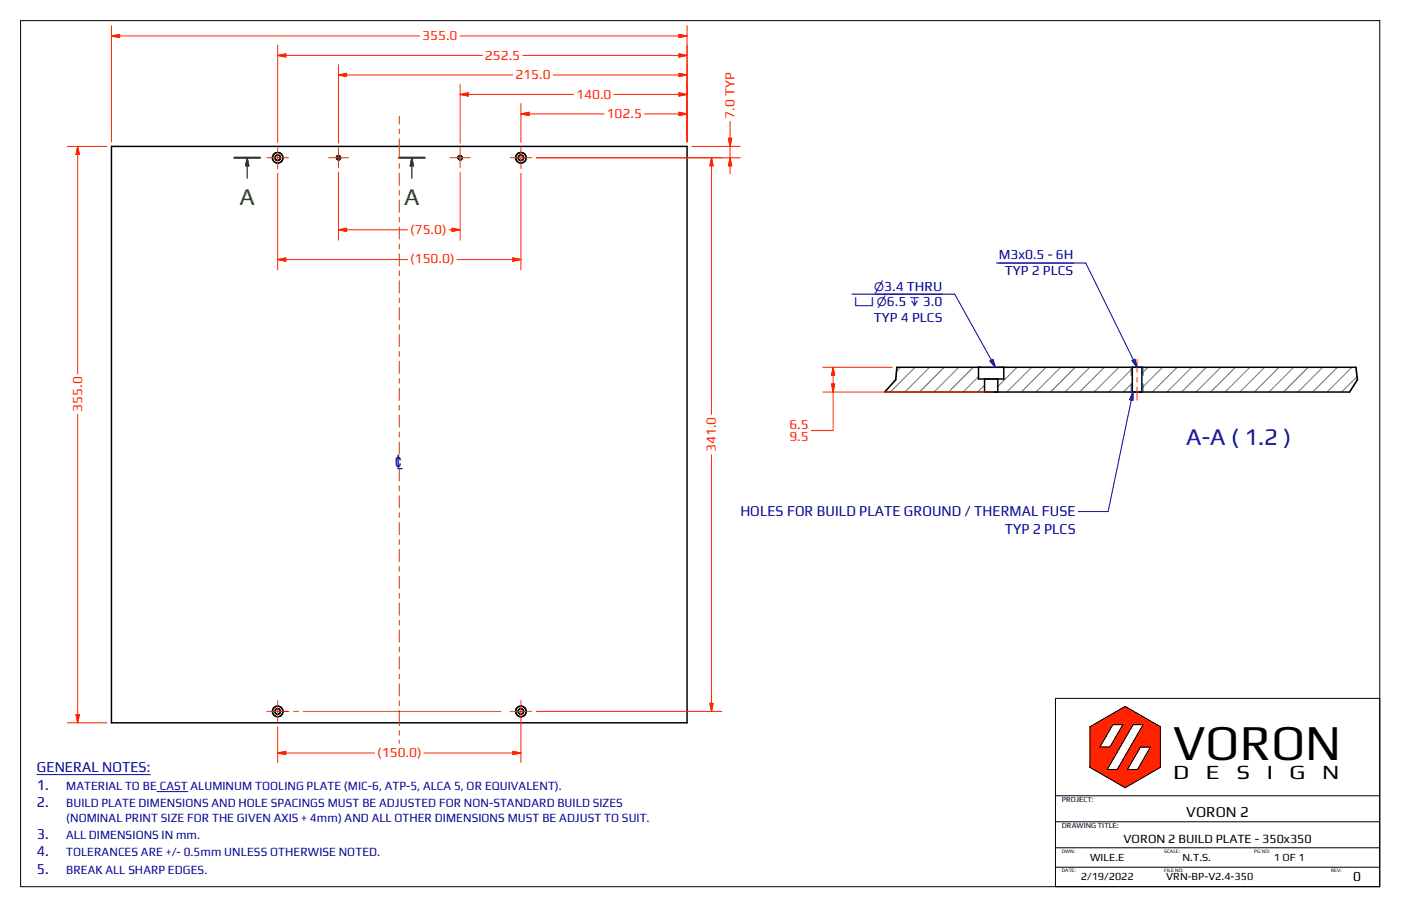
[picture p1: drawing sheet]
<svg xmlns="http://www.w3.org/2000/svg" width="432mm" height="279mm" viewBox="0 0 432 279" stroke-linecap="round" stroke-linejoin="round" font-family="sans-serif">
<g fill="none" stroke="#808040" stroke-width=".31">
<path d="M277.5 113.3l-1.2 1.2M282 113.3l-7.6 7.6M286.5 113.3l-7.6 7.6M291 113.3l-7.6 7.6M295.5 113.3l-7.6 7.6M300 113.3l-7.7 7.6M301.6 116.1l-4.8 4.8M303.4 118.8l-2.1 2.1M313.4 113.3l-5.9 5.9M317.9 113.3l-7.6 7.6M322.4 113.3l-7.6 7.6M326.9 113.3l-7.6 7.6"/>
<path d="M331.4 113.3l-7.6 7.6M335.9 113.3l-7.6 7.6M340.4 113.3l-7.7 7.6M344.8 113.3l-7.6 7.6M349 118.1l-2.8 2.8M349 113.6l-7.3 7.3M353.8 113.3l-1.9 1.9M358.3 113.3l-6.4 6.4M362.8 113.3l-7.6 7.6M367.3 113.3l-7.6 7.6M371.8 113.3l-7.6 7.6M376.3 113.3l-7.6 7.6"/>
<path d="M380.7 113.3l-7.6 7.6M385.2 113.3l-7.6 7.6M389.7 113.3l-7.6 7.6M394.2 113.3l-7.6 7.6M398.7 113.3l-7.6 7.6M403.2 113.3l-7.6 7.6M407.7 113.3l-7.6 7.6M412.2 113.3l-7.6 7.6M416.7 113.3l-7.6 7.6M418.2 116.2l-4.7 4.7"/>
</g>
<g fill="none" stroke="#000" stroke-width=".46">
<path d="M34.4 45.2h177.4v177.7h-177.4zM276.4 113.3h141.5M301.6 113.3v3.6h7.8v-3.6M303.4 116.9v4M307.5 116.9v4M349 113.3v7.6M351.9 113.3v7.6M272.7 120.9h143.3"/>
<circle cx="85.6" cy="48.7" r="1.61"/>
<circle cx="85.6" cy="48.7" r=".85"/>
<circle cx="104.3" cy="48.7" r=".62"/>
<circle cx="141.8" cy="48.7" r=".62"/>
<circle cx="160.5" cy="48.7" r=".85"/>
<circle cx="160.6" cy="48.6" r="1.62"/>
<circle cx="85.6" cy="219.4" r="1.63"/>
<circle cx="85.6" cy="219.4" r=".84"/>
<circle cx="160.5" cy="219.4" r=".84"/>
<circle cx="160.5" cy="219.4" r="1.63"/>
</g>
<path d="M104.4 47.9l-.5 .2-.3 .4M105.1 48.8l-.4 .5-.5 .1M141.9 47.9l-.5 .2-.3 .4M142.6 48.8l-.4 .5-.5 .1M348.7 113.3v2.5M348.7 118.4v2.5M352.3 113.3v2.5M352.3 118.4v2.5" fill="none" stroke="#004080" stroke-width=".31"/>
<path d="M276.4 113.3l-.3 3.8-3.4 3.8M417.9 113.3l.5 3.8-2.4 3.8" fill="none" stroke="#000" stroke-width=".51"/>
<g fill="#ff2300" stroke="#ff2300" stroke-width=".31">
<path d="M341.2 237.3h3.2l2.4 5.6z"/>
<path d="M344.4 237.3h3.1l-.7 5.6z"/>
<path d="M344.4 237.3l7.1-6.9-4 6.9z"/>
<path d="M342.1 230.4l7.1-6.9-8 13.8z"/>
<path d="M339 230.4h3.1l-.9 6.9z"/>
<path d="M339 230.4l2.2 6.9-5.2-.7z"/>
<path d="M336 224.1l3 6.3-3 6.2z"/>
<path d="M336 224.1l7-.6-4 6.9z"/>
<path d="M336 224.1l10.8-6.2-3.8 5.6z"/>
<path d="M346.8 217.9l-.7 5.6h-3.1z"/>
<path d="M346.8 217.9l2.4 5.6h-3.1z"/>
<path d="M346.1 223.5h3.1l-7.1 6.9z"/>
<path d="M346.8 217.9l5.5 5.6h-3.1z"/>
<path d="M346.8 217.9l10.8 6.2-5.3-.6z"/>
<path d="M352.3 223.5l5.3 .6-3 6.3z"/>
<path d="M357.6 224.1v12.5l-3-6.2z"/>
<path d="M354.6 230.4l3 6.2-7 .7z"/>
<path d="M350.6 237.3l7-.7-10.8 6.3z"/>
<path d="M347.5 237.3h3.1l-3.8 5.6z"/>
<path d="M352.3 223.5l2.3 6.9h-3.1z"/>
<path d="M352.3 223.5l-.8 6.9-7.1 6.9z"/>
<path d="M336 236.6l5.2 .7 5.6 5.6z"/>
<path d="M256.8 113.3l.5 2.5h-1z"/>
<path d="M256.3 118.4h1l-.5 2.5z"/>
<path d="M209.3 22.6l2.5 .5-2.5 .5z"/>
<path d="M104.3 23.1l2.5-.5v1z"/>
<path d="M219.3 48.7l.5 2.5h-1z"/>
<path d="M218.8 216.9h1l-.5 2.5z"/>
<path d="M224.5 42.6h1l-.5 2.6z"/>
<path d="M225 48.7l.5 2.5h-1z"/>
<path d="M158 231.7l2.6 .5-2.6 .5z"/>
<path d="M85.6 232.2l2.5-.5v1z"/>
<path d="M209.3 10.6l2.5 .5-2.5 .5z"/>
<path d="M34.4 11.1l2.5-.5v1z"/>
<path d="M23.9 45.2l.6 2.4h-1.1z"/>
<path d="M23.4 220.4h1.1l-.6 2.5z"/>
<path d="M209.3 28.6l2.5 .5-2.5 .5z"/>
<path d="M141.8 29.1l2.5-.5v1z"/>
<path d="M209.3 16.6l2.5 .5-2.5 .5z"/>
<path d="M85.6 17.1l2.5-.5v1z"/>
<path d="M209.3 34.6l2.5 .5-2.5 .5z"/>
<path d="M160.6 35.1l2.4-.5v1z"/>
<path d="M104.3 70.9l2.5-.5v1z"/>
<path d="M139.3 70.4l2.5 .5-2.5 .5z"/>
<path d="M85.6 80l2.5-.5v1.1z"/>
<path d="M158 79.5l2.6 .5-2.6 .6z"/>
</g>
<path d="M6.3 6.4h419v267h-419zM425.3 215.4h-100v58M336 224.1l10.8-6.2 10.8 6.2v12.5l-10.8 6.3-10.8-6.3zM343 223.5h3.1l-4 6.9h-3.1zM349.2 223.5h3.1l-7.9 13.8h-3.2zM351.5 230.4h3.1l-4 6.9h-3.1zM325.3 253.4h100M325.3 245.4h100M325.3 267.4h100M325.3 261.4h100" fill="none" stroke="#000" stroke-width=".31"/>
<path d="M72.3 48.7h7.8M123 48.7h7.9" fill="none" stroke="#008000" stroke-width=".71"/>
<path d="M76.2 48.7v6.3M76.2 48.7l.5 2.5h-1zM126.9 48.7l.5 2.5h-1zM126.9 48.7v6.3" fill="none" stroke="#008000" stroke-width=".36"/>
<g fill="#008000" stroke="#008000" stroke-width=".36">
<path d="M76.2 48.7l.5 2.5h-1z"/>
<path d="M126.9 48.7l.5 2.5h-1z"/>
</g>
<g fill="none" stroke="#ff2300" stroke-width=".31">
<path d="M34.4 11.1h94.9M34.4 11.1l2.5-.5v1zM34.4 7.9v35.9M85.6 17.1l2.5-.5v1zM85.6 13.9v30M85.6 17.1h63.1M104.3 19.9v24.2M141.8 11.1h70M161.1 17.1h50.7M209.3 10.6l2.5 .5-2.5 .5zM209.3 16.6l2.5 .5-2.5 .5zM211.8 7.9v35.9"/>
<path d="M104.3 23.1h53.8M104.3 23.1l2.5-.5v1zM141.8 29.1h35M141.8 29.1l2.5-.5v1zM141.8 25.9v18.2M160.6 31.9v12M160.6 35.1h25.6M160.6 35.1l2.4-.5v1zM170.5 23.1h41.3M189.2 29.1h22.6M198.6 35.1h13.2M209.3 22.6l2.5 .5-2.5 .5z"/>
<path d="M209.3 28.6l2.5 .5-2.5 .5zM209.3 34.6l2.5 .5-2.5 .5zM225 37.4v16.2M20.8 45.2h12.2M23.9 45.2v70.1M23.9 45.2l.6 2.4h-1.1zM85.6 53.4v29.8M104.3 53.2v20.8M141.8 53.2v20.8M160.6 53.4v29.8M165.3 48.7h62.9M213.2 45.2h15"/>
<path d="M219.3 48.7v79.1M219.3 48.7l.5 2.5h-1zM224.5 42.6h1l-.5 2.6zM225 48.7l.5 2.5h-1zM104.3 70.9l2.5-.5v1zM104.3 70.9h21.3M138.4 70.9h3.4M139.3 70.4l2.5 .5-2.5 .5zM158 79.5l2.6 .5-2.6 .6zM85.6 80l2.5-.5v1.1zM85.6 80h40M140.9 80h19.7"/>
<path d="M253.6 113.3h21.4M256.3 118.4h1l-.5 2.5zM256.8 113.3v19.5h-6.7M256.8 113.3l.5 2.5h-1zM23.9 127.7v95.2M253.6 120.9h52.5M219.3 140.3v79.1M165.3 219.4h57.2M218.8 216.9h1l-.5 2.5zM20.8 222.9h12.2M23.4 220.4h1.1l-.6 2.5zM85.6 232.2h29.8"/>
<path d="M85.6 232.2l2.5-.5v1zM85.6 224.2v10.9M130.7 232.2h29.9M158 231.7l2.6 .5-2.6 .5zM160.6 222.8v12.3"/>
</g>
<g fill="none" stroke="#d84405" stroke-width=".31">
<path d="M123.1 35.9v2.4M123.1 39.8v1.5M82.2 48.7h6.7M85.6 45.3v6.7M101.2 48.7h6.2M104.3 45.5v6.3M123.1 42.8v6.1M123.1 50.4v1.5M123.1 53.4v3.8M123.1 58.7v1.5M138.7 48.7h6.2M141.8 45.5v6.3"/>
<path d="M157.2 48.7h6.7M160.6 45.3v6.7M123.1 61.7v3.8M123.1 67v1.5M123.1 70v3.8M123.1 75.3v1.5M123.1 78.3v3.8M123.1 83.6v1.5M123.1 86.6v3.8M123.1 91.9v1.5M123.1 94.9v3.7M123.1 100.1v1.5"/>
<path d="M123.1 103.1v3.8M123.1 108.4v1.5M123.1 111.4v3.8M123.1 116.7v1.5M123.1 119.7v3.8M350.5 110.8v4M350.5 116.3v1.5M350.5 119.4v4M123.1 125v1.5M123.1 128v3.8M123.1 133.3v1.5M123.1 136.3v3.8"/>
<path d="M123.1 144.8v3.5M123.1 149.8v1.5M123.1 152.9v3.7M123.1 158.1v1.5M123.1 161.1v3.8M123.1 166.4v1.5M123.1 169.4v3.8M123.1 174.7v1.5M123.1 177.7v3.8M123.1 183v1.5M123.1 186v3.8M123.1 191.3v1.5"/>
<path d="M123.1 194.3v3.8M123.1 199.6v1.5M82.2 219.4h6.8M85.6 216v6.8M90.5 219.4h1.5M93.5 219.4h60.9M123.1 202.6v3.7M123.1 207.8v1.5M123.1 210.8v3.8M123.1 216.1v1.5M123.1 219.1v4.7M157.2 219.4h6.7"/>
<path d="M160.6 216v6.8M123.1 225.3v1.5M123.1 228.3v.9"/>
</g>
<path d="M262.6 90.7h31.6l12.6 22.6M307.1 81.1h27.5l15.9 32.2M305.1 111.3l.9-.5 .8 2.5zM348.9 111.2l.9-.4 .7 2.5zM349.2 120.9l-7.7 36.8-9.1 .1M349.2 120.9v2.5l-1-.2zM11.4 238.9h34.9M48.4 244.1h9.5" fill="none" stroke="#0000a0" stroke-width=".31"/>
<g fill="#0000a0" stroke="#0000a0" stroke-width=".31">
<path d="M349.2 120.9v2.5l-1-.2z"/>
<path d="M305.1 111.3l.9-.5 .8 2.5z"/>
<path d="M348.9 111.2l.9-.4 .7 2.5z"/>
</g>
<text font-size="15.4" x="361.6" y="234.3">VORON</text>
<g font-size="7.3" fill="#008000">
<text x="73.8" y="63.3">A</text>
<text x="124.6" y="63.3">A</text>
</g>
<text font-size="7.3" fill="#0000a0" x="365.6" y="137.1">A-A ( 1.2 )</text>
<g font-size="6.2">
<text x="361.6" y="240.2">D</text>
<text x="371.7" y="240.2">E</text>
<text x="381.1" y="240.2">S</text>
<text x="390.4" y="240.2">I</text>
<text x="397.5" y="240.2">G</text>
<text x="407.5" y="240.2">N</text>
</g>
<text font-size="5.2" fill="#0000a0" x="121.4" y="144.7">q</text>
<g font-size="4.6" fill="#0000a0">
<text x="228.2" y="159.3">HOLES FOR BUILD PLATE GROUND / THERMAL FUSE</text>
<text x="309.7" y="164.6">TYP 2 PLCS</text>
<text x="11.4" y="238.2">GENERAL NOTES:</text>
<text x="11.4" y="243.5">1.</text>
<text x="11.4" y="248.9">2.</text>
<text x="11.4" y="258.7">3.</text>
<text x="11.4" y="264">4.</text>
<text x="11.4" y="269.4">5.</text>
</g>
<text font-size="4.6" x="365.6" y="251.8">VORON 2</text>
<g font-size="4.2" fill="#ff2300">
<text x="130.1" y="12.5">355.0</text>
<text x="149.5" y="18.5">252.5</text>
<text x="158.8" y="24.5">215.0</text>
<text x="177.6" y="30.5">140.0</text>
<text x="186.9" y="36.5">102.5</text>
<text x="226.4" y="36.7" transform="rotate(-90 226.4 36.7)">7.0 TYP</text>
<text x="126.4" y="72.1">(75.0)</text>
<text x="126.4" y="81.2">(150.0)</text>
<text x="25.4" y="127" transform="rotate(-90 25.4 127)">355.0</text>
<text x="243.3" y="132.3">6.5</text>
<text x="243.3" y="136.1">9.5</text>
<text x="220.6" y="139.5" transform="rotate(-90 220.6 139.5)">341.0</text>
<text x="116.2" y="233.3">(150.0)</text>
</g>
<g font-size="4.2" fill="#0000a0">
<text x="307.8" y="80">M3x0.5 - 6H</text>
<text x="272.5" y="89.6">3.4 THRU</text>
<text x="309.7" y="84.8">TYP 2 PLCS</text>
<text x="273.3" y="94.4">6.5</text>
<text x="284.5" y="94.4">3.0</text>
<text x="269.3" y="99.2">TYP 4 PLCS</text>
</g>
<text font-size="4.2" x="417" y="271.8">0</text>
<g font-size="3.8" fill="#0000a0">
<text x="20.4" y="243.5">MATERIAL TO BE CAST ALUMINUM TOOLING PLATE (MIC-6, ATP-5, ALCA 5, OR EQUIVALENT).</text>
<text x="20.4" y="248.9">BUILD PLATE DIMENSIONS AND HOLE SPACINGS MUST BE ADJUSTED FOR NON-STANDARD BUILD SIZES</text>
<text x="20.4" y="253.6">(NOMINAL PRINT SIZE FOR THE GIVEN AXIS + 4mm) AND ALL OTHER DIMENSIONS MUST BE ADJUST TO SUIT.</text>
<text x="20.4" y="258.7">ALL DIMENSIONS IN mm.</text>
<text x="20.4" y="264">TOLERANCES ARE +/- 0.5mm UNLESS OTHERWISE NOTED.</text>
<text x="20.4" y="269.4">BREAK ALL SHARP EDGES.</text>
</g>
<text font-size="3.8" x="346.2" y="259.9">VORON 2 BUILD PLATE - 350x350</text>
<g font-size="3.6" fill="#0000a0">
<text x="269.4" y="89.6">n</text>
<text x="263.3" y="94.4">v n</text>
<text x="280.3" y="94.4">x</text>
</g>
<g font-size="3.3">
<text x="336" y="265.5">WILE.E</text>
<text x="364.5" y="265.5">N.T.S.</text>
<text x="392.6" y="265.5">1 OF 1</text>
<text x="333.1" y="271.5">2/19/2022</text>
<text x="359.4" y="271.5">VRN-BP-V2.4-350</text>
</g>
<g font-size="2.3">
<text x="327.3" y="247.4">PROJECT:</text>
<text x="327.3" y="255.4">DRAWING TITLE:</text>
</g>
<g font-size="1.6">
<text x="327.3" y="262.9">DWN:</text>
<text x="358.8" y="263">SCALE:</text>
<text x="386.6" y="263">PG NO:</text>
<text x="327.3" y="268.9">DATE:</text>
<text x="358.8" y="269">FILE NO:</text>
<text x="410.2" y="268.9">REV:</text>
</g>
</svg>
